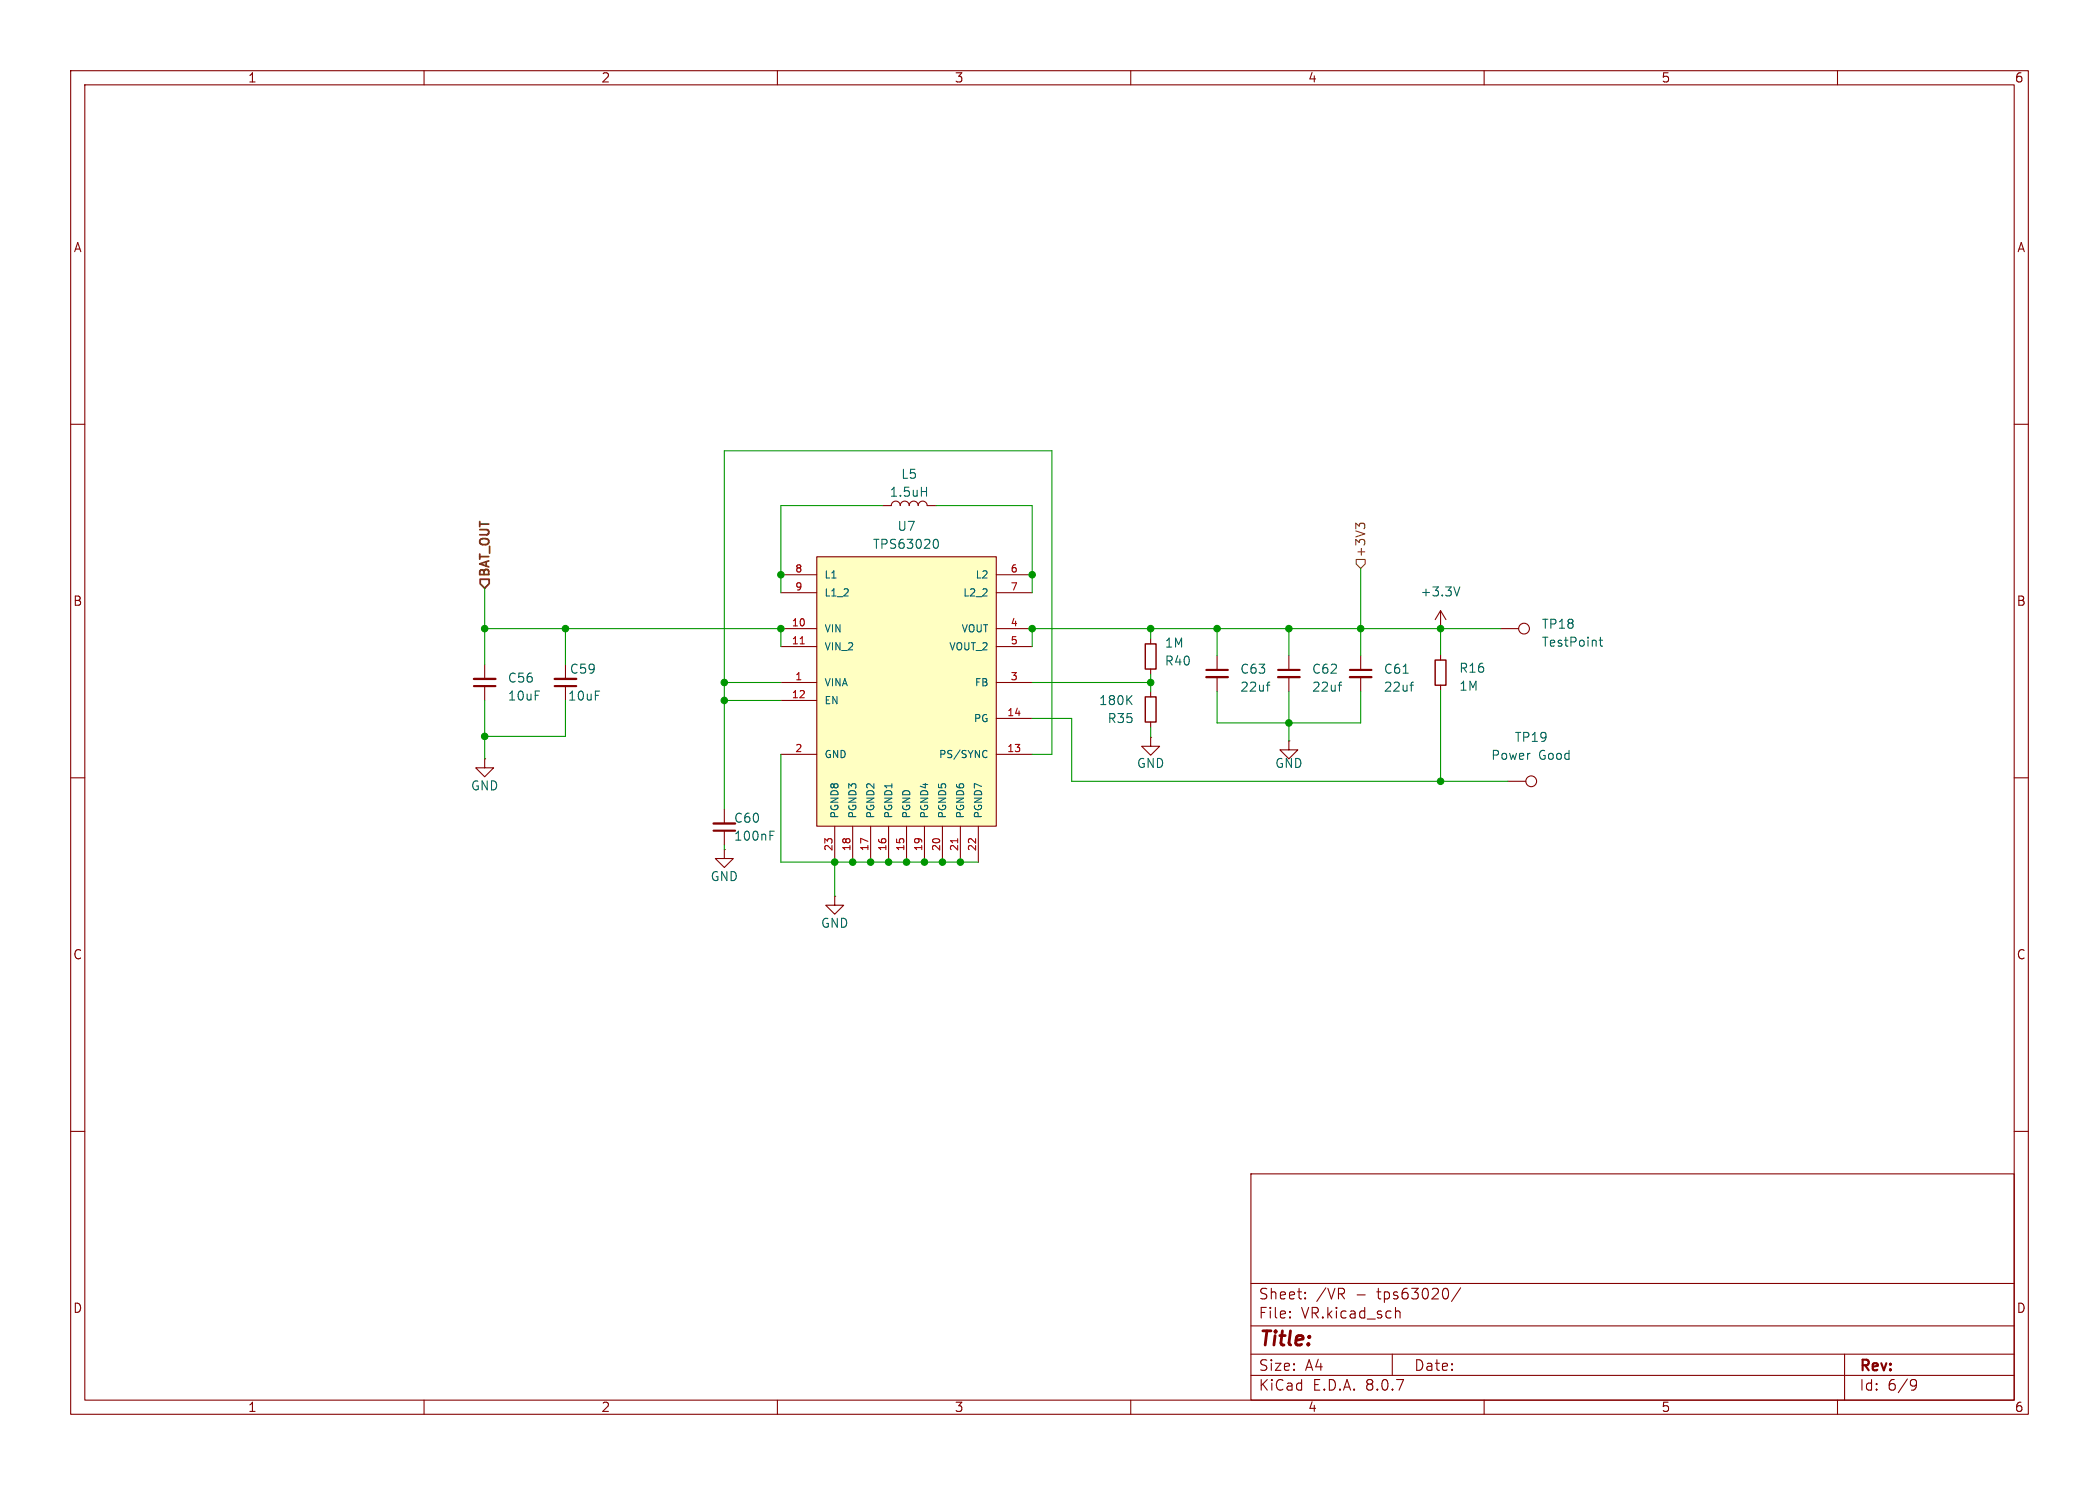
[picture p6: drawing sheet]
<svg xmlns="http://www.w3.org/2000/svg" width="297mm" height="210mm" viewBox="0 0 297 210" stroke-linecap="round" stroke-linejoin="round" font-family="sans-serif">
<g fill="none" stroke="#840000" stroke-width=".15">
<path d="M10 10h277v190h-277zM12 12h273v186h-273zM60 10v2M110 10v2M160 10v2M210 10v2M260 10v2M10 60h2M285 60h2M68.6 94v2M68.6 97v2.1M80 97v2.1"/>
<path d="M162.8 90.3v.8M162.8 94.6v.8M162.8 97.8v.8M172.2 92.7v2M172.2 95.8v2M212.3 88.9h2.6M10 110h2M68.6 107.3v1.3h1.2l-1.2 1.3-1.3-1.3h1.3M68.6 107.3h.1M162.8 104.3v1.2h-1.3l1.3 1.3 1.3-1.3h-1.3M162.8 104.3h.1M162.8 102.1v.8"/>
<path d="M285 110h2M10 160h2M177 166h108v32h-108zM285 160h2M60 198v2M110 198v2M160 198v2M177 194.5h108M177 191.5h108M177 187.5h108M177 181.5h108M182.5 186.3h.1l-.1 .1"/>
<path d="M182.5 186.3v.1M182.5 185.5v.1M182.5 185.5h.1l-.1 .1M184.7 183.6v.1M184.7 183.6h-.1l.1 .1M184.7 182.8v.1M184.7 182.8h-.1l.1 .1M197 191.5v3M197.5 184.9v1.5M197.5 185.5a.37 .37 0 0 1 .6 .1v.8M206.7 182.1l-1.3 2M210 198v2"/>
<path d="M260 198v2M261 191.5v6.5M270.6 195.1h.3l.2 .1a.99 .99 0 0 1-.4 1.4h-.2M271.2 195.7l-.3 .3h-.3"/>
<circle cx="215.6" cy="88.9" r=".76"/>
</g>
<path d="M162.1 98.6h1.5v3.5h-1.5zM162.1 91.1h1.5v3.5h-1.5z" fill="none" stroke="#840000" stroke-width=".2"/>
<path d="M159.6 98.9l.6 .7M160.2 98.4l-.8 .7M179.2 96.9h.5M179.7 96.5h-.3M226.3 90.5h.5M226.5 90.1v1.1v.1l.3 .1" fill="none" stroke="#006464" stroke-width=".15"/>
<path d="M67.1 96h3M78.5 96h3M170.7 95.8h3" fill="none" stroke="#840000" stroke-width=".33"/>
<path d="M67.1 97h3M78.5 97h3M170.7 94.7h3" fill="none" stroke="#840000" stroke-width=".3"/>
<path d="M115.6 78.7h25.4v38.1h-25.4z" fill="#ffffc2"/>
<g fill="none" stroke="#840000" stroke-width=".15">
<path d="M115.6 78.7h25.4v38.1h-25.4zM124.8 71.5h1.3a.64 .64 0 0 1 .6-.6 .64 .64 0 0 1 .7 .6 .64 .64 0 0 1 .6-.6 .64 .64 0 0 1 .7 .6 .64 .64 0 0 1 .6-.6 .64 .64 0 0 1 .6 .6 .64 .64 0 0 1 .7-.6 .64 .64 0 0 1 .6 .6h1.3M110.5 96.5h5.1M110.5 88.9h5.1M110.5 91.4h5.1M110.5 99.1h5.1M110.5 81.3h5.1M110.5 83.8h5.1M141 96.5h5M141 88.9h5M141 91.4h5M141 81.3h5"/>
<path d="M141 83.8h5M182.4 92.7v2M182.4 95.8v2M192.5 92.7v2M192.5 95.8v2M203.8 88.9h.1M203.8 86.4l-.7 1.2M203.8 86.4v2.5M203.8 92.6v.7M203.8 96.9v.8M203.8 86.4l.8 1.2M102.5 114.4v2.1"/>
<path d="M102.5 117.5v2M110.5 106.7h5.1M118.1 116.8v5.1M120.6 116.8v5.1M123.2 116.8v5.1M125.7 116.8v5.1M128.3 116.8v5.1M130.8 116.8v5.1M133.3 116.8v5.1M135.9 116.8v5.1M138.4 116.8v5.1M141 106.7h5"/>
<path d="M141 101.6h5M182.4 104.8v1.2h1.2l-1.2 1.3-1.3-1.3h1.3M182.4 104.8h.1M213.4 110.5h2.5M102.5 120.1v1.3h1.3l-1.3 1.3-1.3-1.3h1.3M102.5 120.1h.1M118.1 126.7v1.3h1.3l-1.3 1.3-1.3-1.3h1.3M118.1 126.7h.1"/>
<circle cx="216.7" cy="110.5" r=".76"/>
</g>
<path d="M113.2 91.1h.6M135.5 118.6v.6" fill="none" stroke="#a90000" stroke-width=".15"/>
<g fill="none" stroke="#006464" stroke-width=".15">
<path d="M130.4 69.5h.7M131.1 68.9v1.3M132.2 76.3h.2a.69 .69 0 0 1 .3 1.1l-.2 .1h-.3M189.3 96.9h.5M189.8 96.5h-.2M198.5 95.2h.8M199.5 96.9h.5M200 96.5h-.3M206.6 83l-.5 1.3M108.9 118.2h.5M108.9 117.5h.7M139.4 106.1l.3 .1"/>
<path d="M139.7 107l-.3 .1"/>
</g>
<path d="M180.8 95.8h3.1M191 95.8h3.1M101 116.5h3" fill="none" stroke="#840000" stroke-width=".33"/>
<path d="M180.8 94.7h3.1M191 94.7h3.1M101 117.5h3" fill="none" stroke="#840000" stroke-width=".3"/>
<path d="M203.1 93.3h1.5v3.6h-1.5z" fill="none" stroke="#840000" stroke-width=".2"/>
<path d="M67.9 81.9h1.3v.7l-.6 .6-.7-.6z" fill="none" stroke="#725600" stroke-width=".25"/>
<path d="M191.9 79.1h1.3v.7l-.7 .6-.6-.6zM192.3 74.4l-.5-.4v.8M192.3 74.2l.3-.2h.3l.2 .2" fill="none" stroke="#725600" stroke-width=".15"/>
<g fill="none" stroke="#009600" stroke-width=".15">
<path d="M124.8 71.5h-14.3v12.3M132.5 71.5h13.5v12.3M68.6 83.2v10.8M68.6 99.1v8.2M68.6 88.9h41.9v2.5M80 88.9v5.1M80 99.1v5h-11.4M102.5 96.5h8M102.5 99.1h8M146 96.5h16.8M162.8 88.9v1.4M162.8 95.4v2.4"/>
<path d="M172.2 88.9v3.8M172.2 97.8v4.4h20.3v-4.4M182.4 88.9v3.8M182.4 97.8v7M192.5 80.4v12.3M203.8 88.9v3.7M203.8 97.7v12.8M212.3 88.9h-66.3v2.5M102.5 119.5v.6M110.5 106.7v15.2h27.9M146 106.7h2.8v-42.9h-46.3v50.6M146 101.6h5.6v8.9h61.8"/>
<path d="M162.8 102.9v1.4M118.1 121.9v4.8"/>
</g>
<g fill="#009600" stroke="#009600" stroke-width=".15">
<circle cx="68.6" cy="88.9" r=".46"/>
<circle cx="80" cy="88.9" r=".46"/>
<circle cx="110.5" cy="88.9" r=".46"/>
<circle cx="102.5" cy="96.5" r=".46"/>
<circle cx="102.5" cy="99.1" r=".46"/>
<circle cx="68.6" cy="104.1" r=".46"/>
<circle cx="162.8" cy="88.9" r=".46"/>
<circle cx="146" cy="81.3" r=".46"/>
<circle cx="146" cy="88.9" r=".46"/>
<circle cx="172.2" cy="88.9" r=".46"/>
<circle cx="162.8" cy="96.5" r=".46"/>
<circle cx="130.8" cy="121.9" r=".46"/>
<circle cx="133.3" cy="121.9" r=".46"/>
<circle cx="135.9" cy="121.9" r=".46"/>
<circle cx="128.3" cy="121.9" r=".46"/>
<circle cx="125.7" cy="121.9" r=".46"/>
<circle cx="123.2" cy="121.9" r=".46"/>
<circle cx="120.6" cy="121.9" r=".46"/>
<circle cx="110.5" cy="81.3" r=".46"/>
<circle cx="118.1" cy="121.9" r=".46"/>
<circle cx="203.8" cy="88.9" r=".46"/>
<circle cx="203.8" cy="110.5" r=".46"/>
<circle cx="192.5" cy="88.9" r=".46"/>
<circle cx="182.4" cy="88.9" r=".46"/>
<circle cx="182.4" cy="102.2" r=".46"/>
</g>
<text font-size="2.8" fill="#840000" x="178" y="190.9">Title:</text>
<g font-size="2.1" fill="#840000">
<text x="178" y="184">Sheet:</text>
<text x="186.2" y="184">/VR</text>
<text x="191.9" y="184">-</text>
<text x="195" y="184">tps63020/</text>
<text x="178" y="186.7">File:</text>
<text x="184.1" y="186.7">VR.kicad_sch</text>
<text x="178" y="196.9">KiCad</text>
<text x="178" y="194.1">Size:</text>
<text x="184.7" y="194.1">A4</text>
<text x="185.7" y="196.9">E.D.A.</text>
<text x="193.3" y="196.9">8.0.7</text>
<text x="200" y="194.1">Date:</text>
<text x="263" y="194.3">Rev:</text>
<text x="263" y="196.9">Id:</text>
<text x="267.1" y="196.9">6/9</text>
</g>
<g font-size="1.8" fill="#840000">
<text x="35" y="11.9">1</text>
<text x="85" y="11.9">2</text>
<text x="135" y="11.9">3</text>
<text x="185" y="11.9">4</text>
<text x="235" y="11.9">5</text>
<text x="285" y="11.9">6</text>
<text x="10.3" y="35.9">A</text>
<text x="285.3" y="35.9">A</text>
<text x="10.3" y="85.9">B</text>
<text x="285.3" y="85.9">B</text>
<text x="10.3" y="135.9">C</text>
<text x="285.3" y="135.9">C</text>
<text x="10.3" y="185.9">D</text>
<text x="285.3" y="185.9">D</text>
<text x="35" y="199.9">1</text>
<text x="85" y="199.9">2</text>
<text x="135" y="199.9">3</text>
<text x="185" y="199.9">4</text>
<text x="235" y="199.9">5</text>
<text x="285" y="199.9">6</text>
</g>
<g font-size="1.8" fill="#006464">
<text x="125.8" y="70.5">1.5uH</text>
<text x="127.4" y="67.9">L5</text>
<text x="123.4" y="77.8">TPS63020</text>
<text x="126.9" y="75.3">U7</text>
<text x="200.9" y="84.6">+3.3V</text>
<text x="218.1" y="89.1">TP18</text>
<text x="80.5" y="95.5">C59</text>
<text x="164.7" y="91.8">1M</text>
<text x="164.7" y="94.3">R40</text>
<text x="175.4" y="95.5">C63</text>
<text x="185.6" y="95.5">C62</text>
<text x="195.7" y="95.5">C61</text>
<text x="206.4" y="95.4">R16</text>
<text x="218.1" y="91.7">TestPoint</text>
<text x="71.8" y="96.7">C56</text>
<text x="71.8" y="99.3">10uF</text>
<text x="80.3" y="99.3">10uF</text>
<text x="155.4" y="99.9">180K</text>
<text x="175.4" y="98">22uf</text>
<text x="185.6" y="98">22uf</text>
<text x="195.7" y="98">22uf</text>
<text x="206.4" y="97.9">1M</text>
<text x="156.6" y="102.5">R35</text>
<text x="210.9" y="107.7">Power</text>
<text x="214.2" y="105.1">TP19</text>
<text x="217.7" y="107.7">Good</text>
<text x="66.5" y="112">GND</text>
<text x="160.8" y="108.8">GND</text>
<text x="180.3" y="108.8">GND</text>
<text x="103.8" y="119.1">100nF</text>
<text x="103.8" y="116.6">C60</text>
<text x="100.5" y="124.8">GND</text>
<text x="116.1" y="131.4">GND</text>
</g>
<g font-size="1.8" fill="#725600">
<text x="69.6" y="81.7" transform="rotate(-90 69.6 81.7)">BAT_OUT</text>
<text x="193.4" y="78.9" transform="rotate(-90 193.4 78.9)">+3V3</text>
</g>
<g font-size="1.4" fill="#a90000">
<text x="112.4" y="81">8</text>
<text x="112.4" y="83.6">9</text>
<text x="142.9" y="81">6</text>
<text x="142.9" y="83.6">7</text>
<text x="111.9" y="88.6">10</text>
<text x="142.9" y="88.6">4</text>
<text x="111.9" y="91.2">11</text>
<text x="142.9" y="91.2">5</text>
<text x="111.9" y="98.8">12</text>
<text x="112.4" y="96.3">1</text>
<text x="142.4" y="101.3">14</text>
<text x="142.9" y="96.3">3</text>
<text x="112.4" y="106.4">2</text>
<text x="142.4" y="106.4">13</text>
<text x="117.9" y="120.5" transform="rotate(-90 117.9 120.5)">23</text>
<text x="120.4" y="120.5" transform="rotate(-90 120.4 120.5)">18</text>
<text x="122.9" y="120.5" transform="rotate(-90 122.9 120.5)">17</text>
<text x="125.5" y="120.5" transform="rotate(-90 125.5 120.5)">16</text>
<text x="128" y="120.5" transform="rotate(-90 128 120.5)">15</text>
<text x="130.6" y="120.5" transform="rotate(-90 130.6 120.5)">19</text>
<text x="133.1" y="120.5" transform="rotate(-90 133.1 120.5)">20</text>
<text x="135.6" y="120.5" transform="rotate(-90 135.6 120.5)">21</text>
<text x="138.2" y="120.5" transform="rotate(-90 138.2 120.5)">22</text>
</g>
<g font-size="1.4" fill="#006464">
<text x="116.6" y="82">L1</text>
<text x="137.9" y="82">L2</text>
<text x="116.6" y="89.6">VIN</text>
<text x="116.6" y="84.6">L1_2</text>
<text x="135.9" y="89.6">VOUT</text>
<text x="136.2" y="84.6">L2_2</text>
<text x="116.6" y="92.2">VIN_2</text>
<text x="134.2" y="92.2">VOUT_2</text>
<text x="116.6" y="97.3">VINA</text>
<text x="116.6" y="99.8">EN</text>
<text x="137.8" y="97.3">FB</text>
<text x="116.6" y="107.4">GND</text>
<text x="132.7" y="107.4">PS/SYNC</text>
<text x="137.7" y="102.3">PG</text>
<text x="118.8" y="115.8" transform="rotate(-90 118.8 115.8)">PGND8</text>
<text x="121.4" y="115.8" transform="rotate(-90 121.4 115.8)">PGND3</text>
<text x="123.9" y="115.8" transform="rotate(-90 123.9 115.8)">PGND2</text>
<text x="126.5" y="115.8" transform="rotate(-90 126.5 115.8)">PGND1</text>
<text x="129" y="115.8" transform="rotate(-90 129 115.8)">PGND</text>
<text x="131.5" y="115.8" transform="rotate(-90 131.5 115.8)">PGND4</text>
<text x="134.1" y="115.8" transform="rotate(-90 134.1 115.8)">PGND5</text>
<text x="136.6" y="115.8" transform="rotate(-90 136.6 115.8)">PGND6</text>
<text x="139.2" y="115.8" transform="rotate(-90 139.2 115.8)">PGND7</text>
</g>
</svg>
